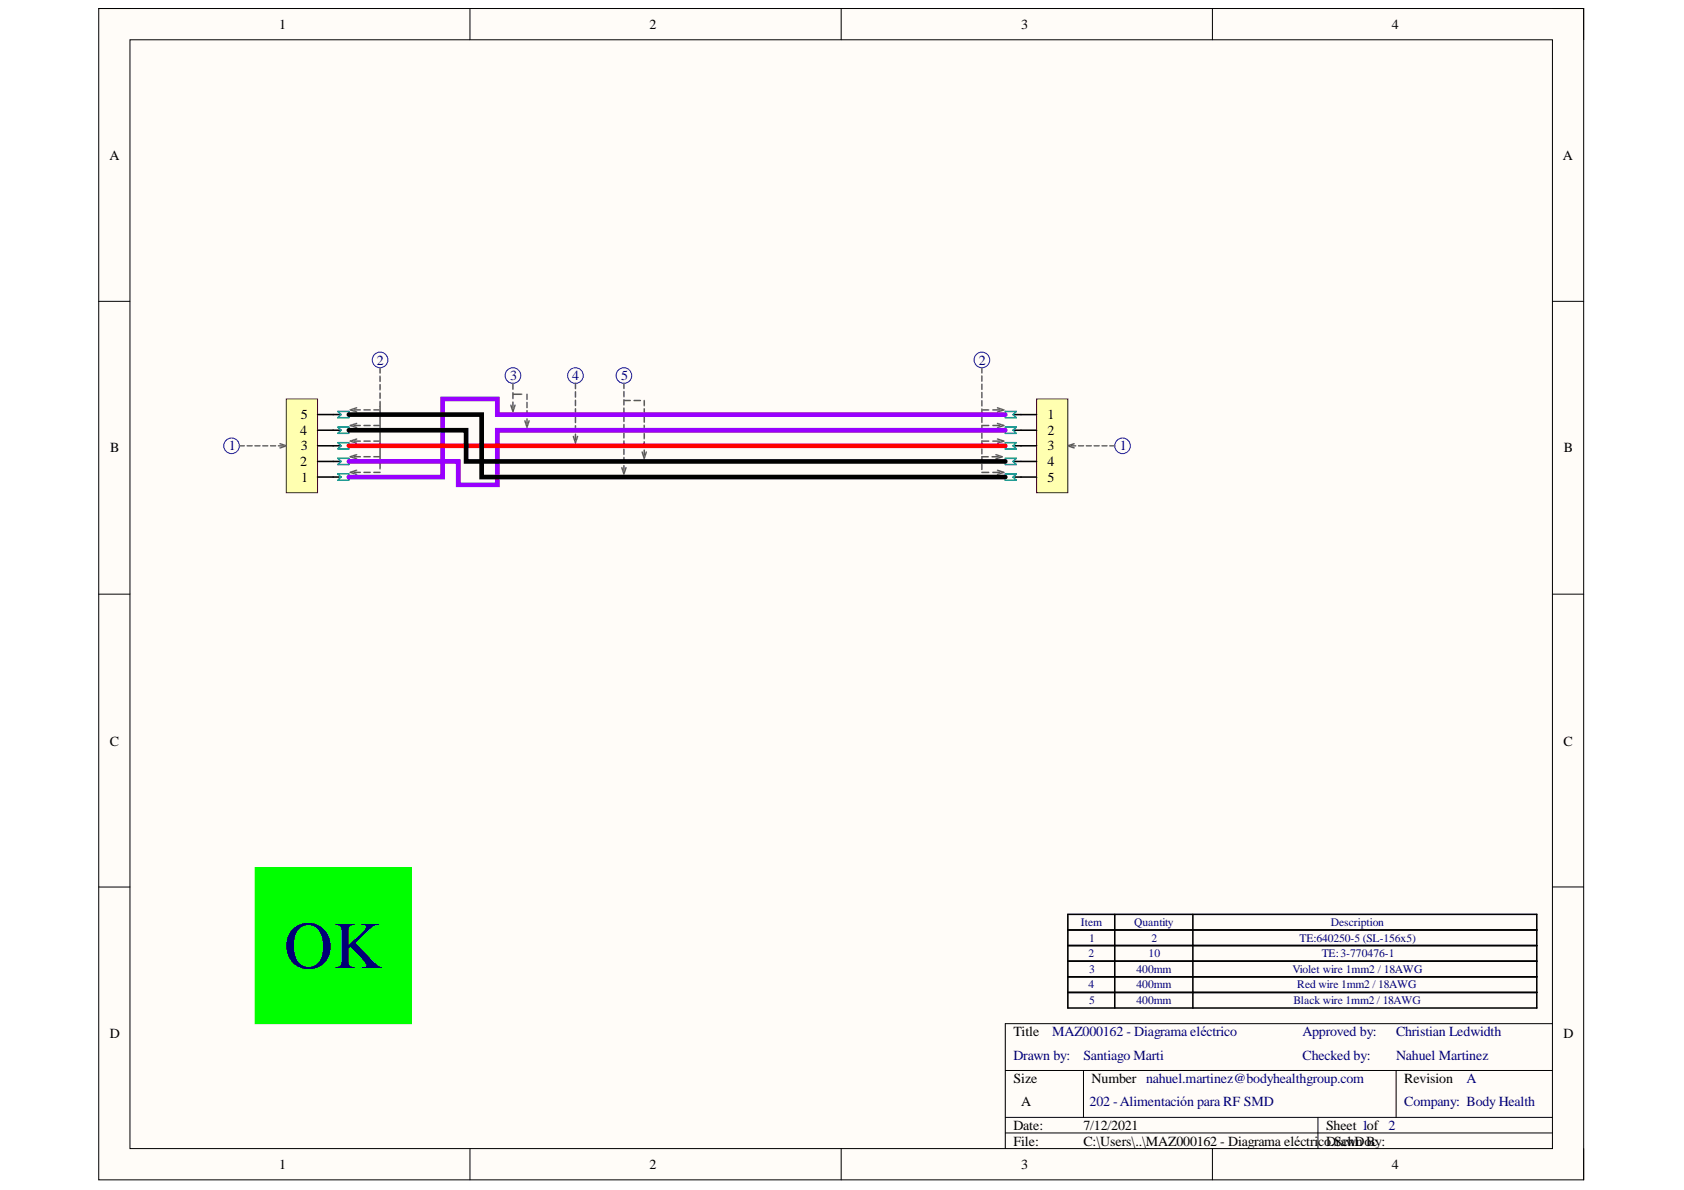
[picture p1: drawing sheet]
<svg xmlns="http://www.w3.org/2000/svg" width="297mm" height="210mm" viewBox="0 0 297 210" stroke-linecap="round" stroke-linejoin="round" font-family="sans-serif">
<path d="M17.4 1.5h261.9v206.6h-261.9z" fill-rule="evenodd" fill="#fffcf8"/>
<path d="M17.4 1.5h261.9v206.6h-261.9z" fill="none" stroke="#000" stroke-width=".18"/>
<path d="M22.9 7h250.9v195.6h-250.9z" fill-rule="evenodd" fill="#fffcf8"/>
<g fill="none" stroke="#000" stroke-width=".18">
<path d="M17.4 1.5h5.5M22.9 7h250.9v195.6h-250.9zM82.9 1.5v5.5M148.4 1.5v5.5M213.9 1.5v5.5M273.8 1.5h5.5v5.5M17.4 53.2h5.5M273.8 53.2h5.5M17.4 104.8h5.5M273.8 104.8h5.5M17.4 156.5h5.5M273.8 156.5h5.5"/>
<path d="M177.3 188.8h96.5M177.3 197.1h96.5M177.3 199.8h96.5M191.1 188.8v8.3M232.5 197.1v5.5M246.3 188.8v8.3M273.8 180.6h-96.5v22M82.9 202.6v5.5M148.4 202.6v5.5M213.9 202.6v5.5M279.3 202.6v5.5"/>
</g>
<path d="M188.4 161.3h82.7v16.5h-82.7zM188.4 164h82.7M188.4 166.8h82.7M188.4 169.5h82.7M188.4 172.3h82.7M188.4 175.1h82.7M196.6 161.3v16.5M210.4 161.3v16.5" fill="none" stroke="#000" stroke-width=".27"/>
<circle cx="40.8" cy="78.6" r="1.38" fill="none" stroke="#00f" stroke-width=".18"/>
<path d="M50.5 70.4h5.5v16.5h-5.5z" fill-rule="evenodd" fill="#ffffb0"/>
<path d="M50.5 70.4h5.5v16.5h-5.5z" fill="none" stroke="#800000" stroke-width=".18"/>
<path d="M56 78.6h2.8M56 75.9h2.8M56 73.1h2.8M56 84.1h2.8M56 81.4h2.8" fill="none" stroke="#000" stroke-width=".27"/>
<circle cx="198" cy="78.6" r="1.38" fill="none" stroke="#00f" stroke-width=".18"/>
<path d="M182.8 70.4h5.6v16.5h-5.6z" fill-rule="evenodd" fill="#ffffb0"/>
<path d="M182.8 70.4h5.6v16.5h-5.6z" fill="none" stroke="#800000" stroke-width=".18"/>
<path d="M58.8 73.1h1.3M58.8 75.9h1.3M58.8 78.6h1.3M178.7 73.1h4.1M178.7 75.9h4.1M178.7 78.6h4.1M58.8 81.4h1.3M58.8 84.1h1.3M178.7 81.4h4.1M178.7 84.1h4.1" fill="none" stroke="#000" stroke-width=".27"/>
<g fill="none" stroke="#00f" stroke-width=".18">
<circle cx="67" cy="63.5" r="1.38"/>
<circle cx="90.5" cy="66.2" r="1.38"/>
<circle cx="101.5" cy="66.2" r="1.38"/>
<circle cx="110.1" cy="66.2" r="1.38"/>
<circle cx="173.2" cy="63.5" r="1.38"/>
</g>
<path d="M59.6 72.6h1.9v1.1h-1.9l.5-.6zM59.6 75.3h1.9v1.1h-1.9l.5-.5zM59.6 78.1h1.9v1.1h-1.9l.5-.6zM177.3 72.6h2l-.6 .5 .6 .6h-2zM177.3 75.3h2l-.6 .6 .6 .5h-2zM177.3 78.1h2l-.6 .5 .6 .6h-2zM59.6 80.8h1.9v1.1h-1.9l.5-.5zM59.6 83.6h1.9v1.1h-1.9l.5-.6zM177.3 80.8h2l-.6 .6 .6 .5h-2zM177.3 83.6h2l-.6 .5 .6 .6h-2z" fill="none" stroke="#009cca" stroke-width=".27"/>
<g fill="none" stroke="#656764" stroke-width=".27">
<path d="M42.2 78.6h.9M43.6 78.6h.9M45 78.6h.8M46.4 78.6h.8M47.7 78.6h.9M49.1 78.6h.9M49.4 78.3l1.1 .3-1.1 .4M62.5 72.3h1M62.5 75.1h1M62.5 77.8h1M62.9 71.9l-1.1 .4 1.1 .4M62.9 74.7l-1.1 .4 1.1 .3"/>
<path d="M62.9 77.4l-1.1 .4 1.1 .4M64.2 72.3h1.1M64.2 75.1h1.1M64.2 77.8h1.1M65.9 72.3h1.1M65.9 75.1h1.1M65.9 77.8h1.1M67 64.9v.9M67 66.3v1M67 67.8v1M67 69.3v1M67 70.8v2"/>
<path d="M67 73.4v1M67 74.5v1M67 76.2v1M67 77.3v1M67 78.9v1M90.1 71.5l.4 1.1 .3-1.1M90.5 67.6v1.1M90.5 69.3v1M90.5 70.9v1.1M90.5 69.5h1.5M92.6 74.2l.4 1.1 .3-1.1M93 69.5v.9"/>
<path d="M93 71v.9M93 72.4v.9M93 73.9v.9M101.1 77l.4 1.1 .4-1.1M101.5 67.6v1M101.5 69.1v.9M101.5 70.6v.9M101.5 72.1v.9M101.5 73.6v.9M101.5 75.1v.9M101.5 76.6v.9M110.1 67.6v.9"/>
<path d="M110.1 69.1v.9M110.1 70.5v.9M110.1 72v.9M110.1 73.4v.9M110.1 74.9v.9M110.1 76.3v.9M110.1 77.8v.9M110.1 79.2v.9M110.1 70.6h1.1M111.8 70.6h1.2M113.3 79.7l.3 1.1 .4-1.1M113.6 70.6v1"/>
<path d="M113.6 72.1v.9M113.6 73.6v.9M113.6 75v.9M113.6 76.5v.9M113.6 77.9v.9M113.6 79.4v.9M62.5 80.6h1M62.5 83.3h1M62.9 80.2l-1.1 .4 1.1 .3M62.9 83l-1.1 .3 1.1 .4M64.2 80.6h1.1M64.2 83.3h1.1"/>
<path d="M65.9 80.6h1.1M65.9 83.3h1.1M67 80v1M67 81.7v1M109.7 82.5l.4 1.1 .3-1.1M110.1 80.7v.9M110.1 82.1v1"/>
</g>
<g fill="none" stroke="#646464" stroke-width=".27">
<path d="M173.2 64.9v.9M173.2 66.3v.9M173.2 67.8v.9M173.2 69.2v.9M173.2 70.7v.9M173.2 72.1v1M173.2 73.6v.9M173.2 76.4v.9M173.2 79.2v.9M173.2 72.3h1.2M174.4 75.1h-1.2v.8M174.4 77.8h-1.2v.9"/>
<path d="M175.1 75.1h1.2M175.1 77.8h1.2M175.1 72.3h1.2M176 74.7l1 .4-1 .3M176 77.4l1 .4-1 .4M176 71.9l1 .4-1 .4M188.9 78.6h.8M189.5 78.3l-1.1 .3 1.1 .4M190.3 78.6h.8M191.6 78.6h.9M193 78.6h.9M194.4 78.6h.8"/>
<path d="M195.8 78.6h.8M173.2 81.9v.9M173.2 83.3h1.2M174.3 80.6h-1.1v.8M175 80.6h1.1M175.1 83.3h1.2M175.7 80.2l1.1 .4-1.1 .3M176 83l1 .3-1 .4"/>
</g>
<path d="M45 153h27.6v27.6h-27.6z" fill-rule="evenodd" fill="#0f0"/>
<path d="M45 153h27.6v27.6h-27.6z" fill="none" stroke="#0f0" stroke-width=".18"/>
<path d="M177.3 73.1h-89.6v-2.7h-9.6v13.7h-16.6M177.3 75.9h-89.6v9.6h-6.9v-4.1h-19.3" fill="none" stroke="#90f" stroke-width=".82"/>
<path d="M61.5 78.6h115.8" fill="none" stroke="#f00" stroke-width=".82"/>
<path d="M61.5 75.9h20.7v5.5h95.1M61.5 73.1h23.5v11h92.3" fill="none" stroke="#000" stroke-width=".82"/>
<text font-size="11.9" fill="#000080" x="50.1" y="170.8">OK</text>
<g font-size="2.5">
<text x="49.2" y="5.1">1</text>
<text x="114.5" y="5.1">2</text>
<text x="180.1" y="5.1">3</text>
<text x="245.5" y="5.1">4</text>
<text x="19.3" y="28.1">A</text>
<text x="275.7" y="28.1">A</text>
<text x="53" y="76.7">4</text>
<text x="53" y="74">5</text>
<text x="184.7" y="74">1</text>
<text x="184.7" y="76.7">2</text>
<text x="19.5" y="79.8">B</text>
<text x="53" y="82.2">2</text>
<text x="53" y="79.4">3</text>
<text x="184.7" y="79.4">3</text>
<text x="184.7" y="82.2">4</text>
<text x="275.9" y="79.8">B</text>
<text x="53.1" y="85">1</text>
<text x="184.7" y="85">5</text>
<text x="19.4" y="131.5">C</text>
<text x="275.8" y="131.5">C</text>
<text x="19.4" y="183.1">D</text>
<text x="178.7" y="182.8">Title</text>
<text x="275.8" y="183.1">D</text>
<text x="178.7" y="191">Size</text>
<text x="192.5" y="191">Number nahuel.martinez@bodyhealthgroup.com</text>
<text x="247.7" y="191">Revision</text>
<text x="180.1" y="195.2">A</text>
<text x="178.7" y="199.3">Date:</text>
<text x="178.7" y="202.1">File:</text>
<text x="191.1" y="199.3">7/12/2021</text>
<text x="191.1" y="202.1">C:\Users\..\MAZ000162 - Diagrama eléctricoDrawn By:</text>
<text x="233.9" y="199.3">Sheet 1of 2</text>
<text x="234.8" y="202.1">.SchDoc</text>
<text x="49.2" y="206.2">1</text>
<text x="114.5" y="206.2">2</text>
<text x="180.1" y="206.2">3</text>
<text x="245.5" y="206.2">4</text>
</g>
<g font-size="2.5" fill="#000080">
<text x="66.5" y="64.3">2</text>
<text x="172.7" y="64.3">2</text>
<text x="90" y="67.1">3</text>
<text x="100.9" y="67.1">4</text>
<text x="109.5" y="67.1">5</text>
<text x="40.4" y="79.4">1</text>
<text x="197.5" y="79.4">1</text>
<text x="185.6" y="182.8">MAZ000162 - Diagrama eléctrico</text>
<text x="229.8" y="182.8">Approved by:</text>
<text x="246.2" y="182.8">Christian Ledwidth</text>
<text x="178.7" y="187">Drawn by:</text>
<text x="191.1" y="187">Santiago Marti</text>
<text x="229.8" y="187">Checked by:</text>
<text x="246.2" y="187">Nahuel Martinez</text>
<text x="258.7" y="191">A</text>
<text x="192.2" y="195.2">202 -Alimentación para RF SMD</text>
<text x="247.7" y="195.2">Company: Body Health</text>
</g>
<g font-size="2" fill="#000080">
<text x="190.7" y="163.4">Item</text>
<text x="192.1" y="166.1">1</text>
<text x="200.1" y="163.4">Quantity</text>
<text x="203.1" y="166.1">2</text>
<text x="229.2" y="166.1">TE:640250-5 (SL-156x5)</text>
<text x="234.7" y="163.4">Description</text>
<text x="192" y="168.9">2</text>
<text x="192.1" y="171.6">3</text>
<text x="200.5" y="171.6">400mm</text>
<text x="202.6" y="168.9">10</text>
<text x="228" y="171.6">Violet wire 1mm2 / 18AWG</text>
<text x="233.1" y="168.9">TE:3-770476-1</text>
<text x="192" y="174.4">4</text>
<text x="192.1" y="177.1">5</text>
<text x="200.5" y="174.4">400mm</text>
<text x="200.5" y="177.1">400mm</text>
<text x="228.1" y="177.1">Black wire 1mm2 / 18AWG</text>
<text x="228.8" y="174.4">Red wire 1mm2 / 18AWG</text>
</g>
</svg>
